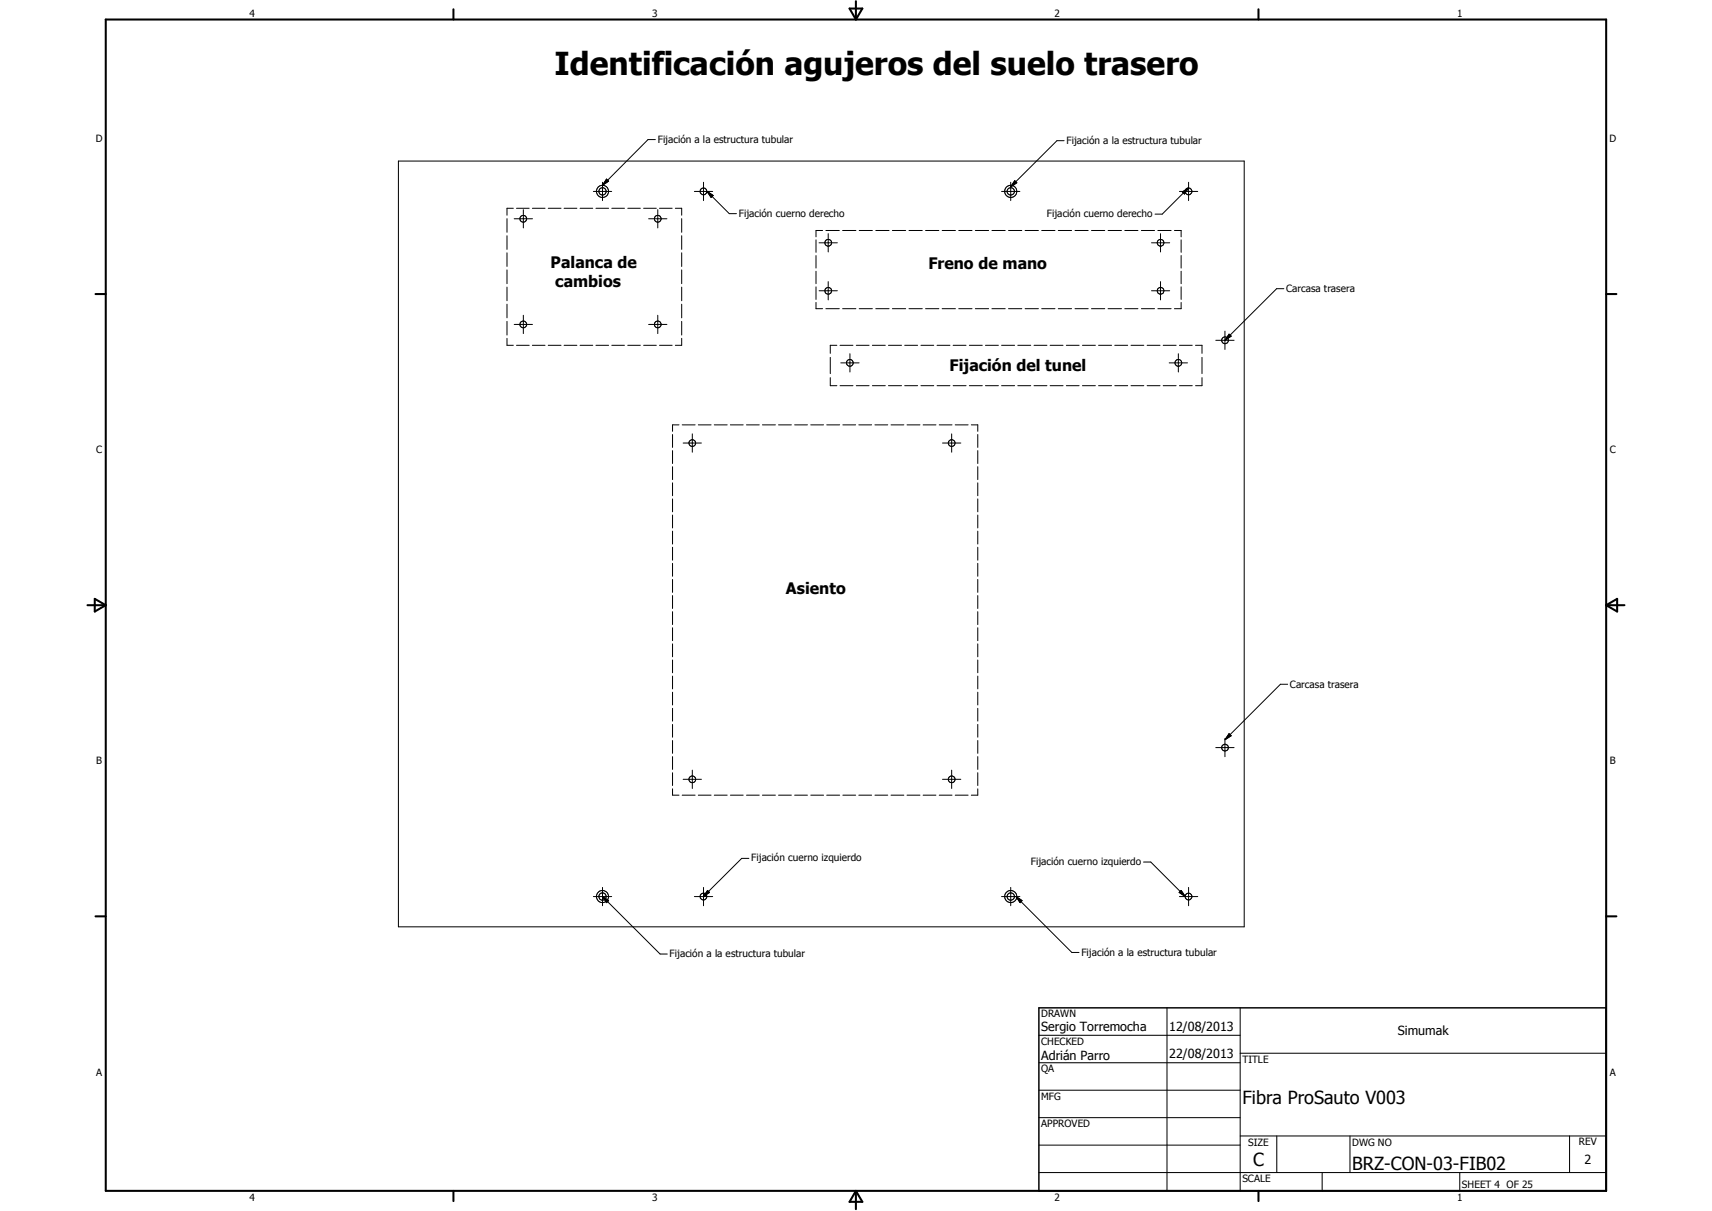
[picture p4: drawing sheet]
<svg xmlns="http://www.w3.org/2000/svg" width="594mm" height="420mm" viewBox="0 0 594 420" stroke-linecap="round" stroke-linejoin="round" font-family="sans-serif">
<g fill="none" stroke="#000" stroke-width=".35">
<path d="M138.3 55.9h293.4v265.7h-293.4zM227.4 48.4h-2.5l-15.7 15.8 2-1.3-.7-.8-1.3 2M369.3 48.8h-2.5l-15.9 15.9 1.2-2 .7 .7-1.9 1.4M175.9 75.9v4.7M178.1 72.3h-2.2v2.4M178.4 75.9h6.4M179.2 72.3h4.4M181.6 72.7v6.4M184.7 72.3h4.4M190.2 72.3h4.5M195.7 72.3h4.5M201.3 72.3h4.4"/>
<path d="M205.9 66.4h6.4M206.8 72.3h4.4M209.1 63.2v6.4M210.5 62.1l.7 .8-2.1 1.4zM212.3 72.3h4.4M217.8 72.3h4.4M223.3 72.3h4.4M225.1 75.9h6.3M228.3 72.7v6.4M228.8 72.3h4.4M234.4 72.3h2.2v2.4M236.6 75.9v4.7"/>
<path d="M241 66.4h6.3M244.1 63.2v6.4M245.4 66.4l2.1 1.4-.7 .7zM245.5 66.5l2 1.3-.7 .7-1.4-2 7.7 7.6h2.5M285.4 80h-2.2v2.2M286.6 80h4.6M292.4 80h4.6M298.1 80h4.6M303.9 80h4.6M309.7 80h4.6M315.4 80h4.6M321.2 80h4.6"/>
<path d="M326.9 80h4.6M332.7 80h4.6M338.4 80h4.7M344.2 80h4.6M347.5 66.4h6.4M350 80h4.6M350.7 63.2v6.4M352.1 62.7l.7 .7-2.1 1.4zM355.7 80h4.6M361.5 80h4.6M367.2 80h4.6M373 80h4.6"/>
<path d="M378.7 80h4.7M384.5 80h4.7M390.3 80h4.6M396.1 80h4.5M401.8 80h4.6M407.5 80h2.4v2.2M409.3 66.4h6.3M410.3 66.6l2.1-1.4-1.4 2.1zM410.5 66.5l-.2 .1 .7 .7 .6-.8M410.8 66.3l1.5-1-1 1M411.1 66.5l-7.8 7.8h-2.5M412.3 65.3l-.6 1"/>
<path d="M412.4 63.2v6.4M175.9 81.8v4.7M175.9 87.7v4.8M175.9 93.6v4.8M175.9 99.6v4.8M236.6 81.8v4.7M236.6 87.7v4.8M236.6 93.6v4.8M236.6 99.6v4.8M283.2 83.2v4.3M283.2 88.6v4.4M283.2 94.1v4.3"/>
<path d="M283.2 99.5v4.4M284.2 84.2h6.4M287.4 81.1v6.3M287.4 97.7v6.4M399.6 84.2h6.3M402.7 81.1v6.3M402.7 97.7v6.4M409.9 83.2v4.3M409.9 88.6v4.4M409.9 94.1v4.3M409.9 99.5v4.4M175.9 117.4v2.4h2.2"/>
<path d="M175.9 105.5v4.8M175.9 111.5v4.7M178.4 112.6h6.4M179.2 119.8h4.4M181.6 109.4v6.3M184.7 119.8h4.4M190.2 119.8h4.5M195.7 119.8h4.5M201.3 119.8h4.4M206.8 119.8h4.4M212.3 119.8h4.4M217.8 119.8h4.4"/>
<path d="M223.3 119.8h4.4M225.1 112.6h6.3M228.3 109.4v6.3M228.8 119.8h4.4M236.6 117.4v2.4h-2.2M236.6 105.5v4.8M236.6 111.5v4.7M283.2 104.9v2.2h2.2M284.2 100.9h6.4M286.6 107.1h4.6M290.4 119.8h-2.3v2.8M291.5 119.8h4.5"/>
<path d="M292.4 107.1h4.6M297.1 119.8h4.5M298.1 107.1h4.6M302.7 119.8h4.5M303.9 107.1h4.6M308.3 119.8h4.5M309.7 107.1h4.6M313.9 119.8h4.5M315.4 107.1h4.6M319.6 119.8h4.4M321.2 107.1h4.6M325.2 119.8h4.4"/>
<path d="M326.9 107.1h4.6M330.7 119.8h4.5M332.7 107.1h4.6M336.4 119.8h4.5M338.4 107.1h4.7M342 119.8h4.4M344.2 107.1h4.6M347.5 119.8h4.6M350 107.1h4.6M353.2 119.8h4.5M355.7 107.1h4.6M358.8 119.8h4.5"/>
<path d="M361.5 107.1h4.6M364.4 119.8h4.5M367.2 107.1h4.6M370 119.8h4.5M373 107.1h4.6M375.6 119.8h4.5M378.7 107.1h4.7M381.2 119.8h4.5M384.5 107.1h4.7M386.8 119.8h4.5M390.3 107.1h4.6M392.5 119.8h4.4"/>
<path d="M396.1 107.1h4.5M398.1 119.8h4.4M399.6 100.9h6.3M401.8 107.1h4.6M403.6 119.8h4.5M409.3 119.8h4.4M409.9 104.9v2.2h-2.4M414.9 119.8h2.2v2.8M421.9 118.1h6.3M425.1 114.9v6.3M425.2 117.9l1.3-1.9 .7 .6-2 1.4M426.5 116l.7 .6-2.1 1.5z"/>
<path d="M445.5 100.2h-2.5l-17.8 17.8M288.1 124v5.6M288.1 131v2.8h2.3M291.5 133.8h4.5M291.8 125.9h6.3M294.9 122.7v6.4M297.1 133.8h4.5M302.7 133.8h4.5M308.3 133.8h4.5M313.9 133.8h4.5M319.6 133.8h4.4M325.2 133.8h4.4"/>
<path d="M330.7 133.8h4.5M336.4 133.8h4.5M342 133.8h4.4M347.5 133.8h4.6M353.2 133.8h4.5M358.8 133.8h4.5M364.4 133.8h4.5M370 133.8h4.5M375.6 133.8h4.5M381.2 133.8h4.5M386.8 133.8h4.5M392.5 133.8h4.4"/>
<path d="M398.1 133.8h4.4M403.6 133.8h4.5M405.7 125.9h6.4M408.9 122.7v6.4M409.3 133.8h4.4M417.1 131v2.8h-2.2M417.1 124v5.6M233.4 150.7v4.5M233.4 156.3v4.5M235.6 147.4h-2.2v2.2M236.7 147.4h4.5M237.1 153.7h6.3"/>
<path d="M240.2 150.5v6.4M242.3 147.4h4.5M247.9 147.4h4.4M253.4 147.4h4.5M259 147.4h4.5M264.6 147.4h4.5M270.2 147.4h4.4M275.8 147.4h4.4M281.3 147.4h4.5M286.9 147.4h4.5M292.5 147.4h4.4M298 147.4h4.5"/>
<path d="M303.6 147.4h4.5M309.2 147.4h4.4M314.7 147.4h4.5M320.3 147.4h4.5M325.9 147.4h4.5M327.1 153.7h6.3M330.2 150.5v6.4M331.5 147.4h4.5M337.1 147.4h2.2v2.2M339.3 150.7v4.5M339.3 156.3v4.5M233.4 161.9v4.5"/>
<path d="M233.4 167.5v4.5M233.4 173.1v4.5M233.4 178.7v4.5M339.3 161.9v4.5M339.3 167.5v4.5M339.3 173.1v4.5M339.3 178.7v4.5M233.4 184.3v4.5M233.4 189.9v4.5M233.4 195.5v4.4M339.3 184.3v4.5M339.3 189.9v4.5"/>
<path d="M339.3 195.5v4.4M233.4 201v4.5M233.4 206.6v4.5M233.4 212.2v4.5M233.4 217.8v4.5M339.3 201v4.5M339.3 206.6v4.5M339.3 212.2v4.5M339.3 217.8v4.5M233.4 223.4v4.5M233.4 229v4.4M233.4 234.6v4.4"/>
<path d="M339.3 223.4v4.5M339.3 229v4.4M339.3 234.6v4.4M446.8 237.4h-2.5l-19.1 19.2 2-1.3-.7-.7-1.3 1.9M233.4 240.2v4.4M233.4 245.7v4.5M233.4 251.3v4.5M233.4 256.9v4.5M339.3 240.2v4.4M339.3 245.7v4.5M339.3 251.3v4.5M339.3 256.9v4.5"/>
<path d="M421.9 259.4h6.3M425.1 256.2v6.4M426.5 254.6l.7 .7-2.1 1.4zM233.4 262.5v4.5M233.4 268.1v4.4M233.4 273.7v2.2h2.2M236.7 275.9h4.5M237.1 270.4h6.3M240.2 267.2v6.4M242.3 275.9h4.5M247.9 275.9h4.4M253.4 275.9h4.5"/>
<path d="M259 275.9h4.5M264.6 275.9h4.5M270.2 275.9h4.4M275.8 275.9h4.4M281.3 275.9h4.5M286.9 275.9h4.5M292.5 275.9h4.4M298 275.9h4.5M303.6 275.9h4.5M309.2 275.9h4.4M314.7 275.9h4.5M320.3 275.9h4.5"/>
<path d="M325.9 275.9h4.5M327.1 270.4h6.3M330.2 267.2v6.4M331.5 275.9h4.5M339.3 273.7v2.2h-2.2M339.3 262.5v4.5M339.3 268.1v4.4M259.9 297.8h-2.5l-13.2 13.1 1.3-2 .7 .7-1.9 1.3M396.8 299.1h2.5l11.9 11.8-1.3-2-.7 .7 1.9 1.3M205.9 311.1h6.4M209.1 311.1l2.1 1.4-.7 .7zM209.1 307.9v6.3"/>
<path d="M209.2 311.1l2 1.4-.7 .7-1.3-2 19.9 19.8h2.5M241 311.1h6.3M244.1 307.9v6.3M245.5 308.9l.7 .7-2.1 1.5zM347.5 311.1h6.4M350.7 307.9v6.3M352.6 311.1l2.1 1.4-.7 .7zM352.7 311.1l2 1.4-.7 .7-1.4-2.1 19.3 19.4h2.5M409.3 311.1h6.3M409.9 308.9l1.4 2.2-2.1-1.5zM412.4 307.9v6.3M360.5 359.2h69.9"/>
<path d="M405 349.7v63.5M430.4 349.7v63.5M360.5 368.7h69.9M360.5 378.2h69.9M430.4 365.4h127M360.5 387.8h69.9M360.5 397.3h69.9M430.4 394.1h127M443.1 394.1v12.7M468.5 394.1v12.7M544.7 394.1v12.7M360.5 406.8h196.9"/>
<path d="M458.8 406.8v6.4M506.6 406.8v6.4"/>
<circle cx="181.6" cy="75.9" r="1.18"/>
<circle cx="209.1" cy="66.4" r="1.25"/>
<circle cx="209.1" cy="66.4" r="2.11"/>
<circle cx="228.2" cy="75.9" r="1.18"/>
<circle cx="244.1" cy="66.4" r="1.16"/>
<circle cx="350.7" cy="66.4" r="2.11"/>
<circle cx="350.7" cy="66.4" r="1.28"/>
<circle cx="412.4" cy="66.4" r="1.18"/>
<circle cx="287.4" cy="84.2" r="1.17"/>
<circle cx="402.7" cy="84.2" r="1.17"/>
<circle cx="181.6" cy="112.6" r="1.17"/>
<circle cx="228.2" cy="112.5" r="1.18"/>
<circle cx="287.4" cy="100.9" r="1.18"/>
<circle cx="402.7" cy="100.9" r="1.17"/>
<circle cx="425.1" cy="118.1" r="1.16"/>
<circle cx="294.9" cy="125.9" r="1.17"/>
<circle cx="408.9" cy="125.9" r="1.17"/>
<circle cx="240.2" cy="153.7" r="1.17"/>
<circle cx="330.3" cy="153.7" r="1.17"/>
<circle cx="425.1" cy="259.4" r="1.17"/>
<circle cx="240.2" cy="270.4" r="1.16"/>
<circle cx="330.2" cy="270.4" r="1.17"/>
<circle cx="209.1" cy="311.1" r="1.28"/>
<circle cx="209.1" cy="311.1" r="2.1"/>
<circle cx="244.1" cy="311.1" r="1.17"/>
<circle cx="350.7" cy="311" r="1.26"/>
<circle cx="350.7" cy="311.1" r="2.1"/>
<circle cx="412.4" cy="311.1" r="1.17"/>
</g>
<g fill="none" stroke="#000" stroke-width=".71">
<path d="M36.7 6.8h520.7v406.4h-520.7zM157.3 3.2v3.6M294.8 3h4.4l-2.2 3.8zM297 .4v6.4M436.7 3.2v3.6M33.1 102h3.6M557.4 102h3.5M30.3 210h6.4M32.9 207.8l3.8 2.2-3.8 2.2zM557.4 210h6.3M557.4 210l3.8-2.2v4.4zM33.1 317.9h3.6"/>
<path d="M557.4 317.9h3.5M157.3 413.2v3.5M297 413.2v6.3M297 413.2l2.2 3.8h-4.4zM436.7 413.2v3.5"/>
</g>
<path d="M360.5 349.7h196.9v63.5h-196.9z" fill="none" stroke="#000" stroke-width=".51"/>
<path d="M210.5 62.1l.7 .8-2.1 1.4zM245.4 66.4l2.1 1.4-.7 .7zM352.1 62.7l.7 .7-2.1 1.4zM410.3 66.6l2.1-1.4-1.4 2.1zM426.5 116l.7 .6-2.1 1.5zM426.5 254.6l.7 .7-2.1 1.4zM209.1 311.1l2.1 1.4-.7 .7zM245.5 308.9l.7 .7-2.1 1.5zM352.6 311.1l2.1 1.4-.7 .7zM409.9 308.9l1.4 2.2-2.1-1.5z" fill="#000"/>
<text font-size="11" x="192.4" y="26">Identificación agujeros del suelo trasero</text>
<g font-size="6.3">
<text x="431.1" y="383.2">Fibra ProSauto V003</text>
<text x="434.8" y="404.7">C</text>
<text x="469.2" y="406">BRZ-CON-03-FIB02</text>
</g>
<g font-size="5.5">
<text x="191.1" y="93.1">Palanca de</text>
<text x="322.1" y="93.3">Freno de mano</text>
<text x="192.7" y="99.7">cambios</text>
<text x="329.5" y="128.7">Fijación del tunel</text>
<text x="272.7" y="206">Asiento</text>
</g>
<g font-size="4.4">
<text x="361.3" y="357.5">Sergio Torremocha</text>
<text x="405.7" y="357.7">12/08/2013</text>
<text x="485" y="359.2">Simumak</text>
<text x="361.3" y="367.9">Adrián Parro</text>
<text x="405.7" y="367.2">22/08/2013</text>
<text x="549.8" y="404">2</text>
</g>
<g font-size="3.5">
<text x="86.6" y="5.8">4</text>
<text x="226.3" y="5.8">3</text>
<text x="365.9" y="5.8">2</text>
<text x="505.6" y="5.8">1</text>
<text x="33.3" y="49.4">D</text>
<text x="228.3" y="49.6">Fijación a la estructura tubular</text>
<text x="370.1" y="49.9">Fijación a la estructura tubular</text>
<text x="558.5" y="49.4">D</text>
<text x="256.4" y="75.2">Fijación cuerno derecho</text>
<text x="363.3" y="75.4">Fijación cuerno derecho</text>
<text x="446.3" y="101.4">Carcasa trasera</text>
<text x="33.4" y="157.3">C</text>
<text x="558.6" y="157.3">C</text>
<text x="447.6" y="238.7">Carcasa trasera</text>
<text x="33.4" y="265.2">B</text>
<text x="558.6" y="265.2">B</text>
<text x="260.7" y="298.9">Fijación cuerno izquierdo</text>
<text x="357.7" y="300.1">Fijación cuerno izquierdo</text>
<text x="232.4" y="332.1">Fijación a la estructura tubular</text>
<text x="375.2" y="331.5">Fijación a la estructura tubular</text>
<text x="361.3" y="353">DRAWN</text>
<text x="361.3" y="362.5">CHECKED</text>
<text x="431.1" y="368.7">TITLE</text>
<text x="33.4" y="373.2">A</text>
<text x="361.3" y="372.1">QA</text>
<text x="558.6" y="373.2">A</text>
<text x="361.3" y="381.6">MFG</text>
<text x="361.3" y="391.1">APPROVED</text>
<text x="433.1" y="397.5">SIZE</text>
<text x="469.2" y="397.5">DWG NO</text>
<text x="547.9" y="397.4">REV</text>
<text x="431.1" y="410.2">SCALE</text>
<text x="507.3" y="412.3">SHEET 4 OF 25</text>
<text x="86.6" y="416.7">4</text>
<text x="226.3" y="416.7">3</text>
<text x="365.9" y="416.7">2</text>
<text x="505.6" y="416.7">1</text>
</g>
</svg>
